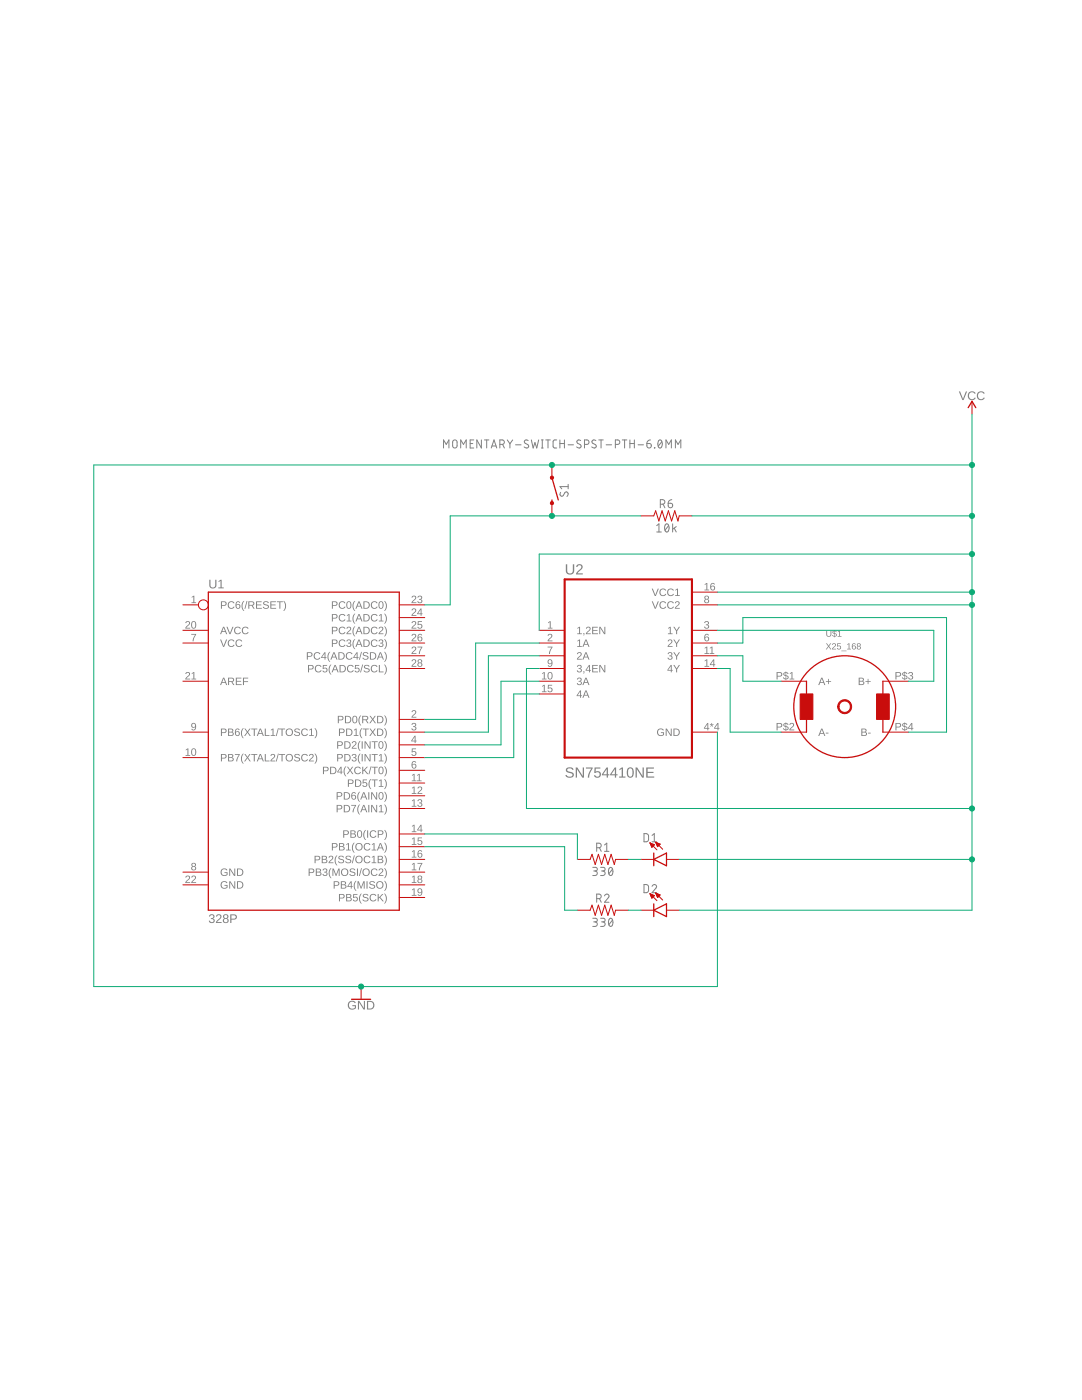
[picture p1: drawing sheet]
<?xml version="1.0" encoding="utf-8"?>
<!DOCTYPE eagle SYSTEM "eagle.dtd">
<!--
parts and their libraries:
SparkFun-IC-Microcontroller: Licensing: Creative Commons ShareAlike 4.0 International - https://creativecommons.org/licenses/by-sa/4.0
-->
<eagle version="9.6.2">
<drawing>
<settings>
<setting alwaysvectorfont="no"/>
<setting verticaltext="up"/>
</settings>
<grid distance="0.1" unitdist="inch" unit="inch" style="lines" multiple="1" display="no" altdistance="0.01" altunitdist="inch" altunit="inch"/>
<schematic xreflabel="%F%N/%S.%C%R" xrefpart="/%S.%C%R">
<libraries>
<library name="SparkFun-IC-Microcontroller">
<symbols>
<symbol name="ATMEGAXX8-28PIN">
<wire x1="-17.78" y1="27.94" x2="20.32" y2="27.94" width="0.254" layer="94"/>
<wire x1="20.32" y1="27.94" x2="20.32" y2="-35.56" width="0.254" layer="94"/>
<wire x1="20.32" y1="-35.56" x2="-17.78" y2="-35.56" width="0.254" layer="94"/>
<wire x1="-17.78" y1="-35.56" x2="-17.78" y2="27.94" width="0.254" layer="94"/>
<text x="-17.78" y="28.702" size="1.778" layer="95">&gt;NAME</text>
<text x="-17.78" y="-38.1" size="1.778" layer="96">&gt;VALUE</text>
<pin name="PB5(SCK)" x="25.4" y="-33.02" length="middle" rot="R180"/>
<pin name="PB7(XTAL2/TOSC2)" x="-22.86" y="-5.08" length="middle"/>
<pin name="PB6(XTAL1/TOSC1)" x="-22.86" y="0" length="middle"/>
<pin name="GND@1" x="-22.86" y="-27.94" length="middle"/>
<pin name="GND@2" x="-22.86" y="-30.48" length="middle"/>
<pin name="VCC" x="-22.86" y="17.78" length="middle"/>
<pin name="AREF" x="-22.86" y="10.16" length="middle"/>
<pin name="AVCC" x="-22.86" y="20.32" length="middle"/>
<pin name="PB4(MISO)" x="25.4" y="-30.48" length="middle" rot="R180"/>
<pin name="PB3(MOSI/OC2)" x="25.4" y="-27.94" length="middle" rot="R180"/>
<pin name="PB2(SS/OC1B)" x="25.4" y="-25.4" length="middle" rot="R180"/>
<pin name="PB1(OC1A)" x="25.4" y="-22.86" length="middle" rot="R180"/>
<pin name="PB0(ICP)" x="25.4" y="-20.32" length="middle" rot="R180"/>
<pin name="PD7(AIN1)" x="25.4" y="-15.24" length="middle" rot="R180"/>
<pin name="PD6(AIN0)" x="25.4" y="-12.7" length="middle" rot="R180"/>
<pin name="PD5(T1)" x="25.4" y="-10.16" length="middle" rot="R180"/>
<pin name="PD4(XCK/T0)" x="25.4" y="-7.62" length="middle" rot="R180"/>
<pin name="PD3(INT1)" x="25.4" y="-5.08" length="middle" rot="R180"/>
<pin name="PD2(INT0)" x="25.4" y="-2.54" length="middle" rot="R180"/>
<pin name="PD1(TXD)" x="25.4" y="0" length="middle" rot="R180"/>
<pin name="PD0(RXD)" x="25.4" y="2.54" length="middle" rot="R180"/>
<pin name="PC5(ADC5/SCL)" x="25.4" y="12.7" length="middle" rot="R180"/>
<pin name="PC4(ADC4/SDA)" x="25.4" y="15.24" length="middle" rot="R180"/>
<pin name="PC3(ADC3)" x="25.4" y="17.78" length="middle" rot="R180"/>
<pin name="PC2(ADC2)" x="25.4" y="20.32" length="middle" rot="R180"/>
<pin name="PC1(ADC1)" x="25.4" y="22.86" length="middle" rot="R180"/>
<pin name="PC0(ADC0)" x="25.4" y="25.4" length="middle" rot="R180"/>
<pin name="PC6(/RESET)" x="-22.86" y="25.4" length="middle" function="dot"/>
</symbol>
</symbols>
<devicesets>
<deviceset name="ATMEGA328P_PDIP" prefix="U">
<gates>
<gate name="G$1" symbol="ATMEGAXX8-28PIN" x="0" y="0"/>
</gates>
<devices>
<device name="" package="DIP28">
<connects>
<connect gate="G$1" pin="AREF" pad="21"/>
<connect gate="G$1" pin="AVCC" pad="20"/>
<connect gate="G$1" pin="GND@1" pad="8"/>
<connect gate="G$1" pin="GND@2" pad="22"/>
<connect gate="G$1" pin="PB0(ICP)" pad="14"/>
<connect gate="G$1" pin="PB1(OC1A)" pad="15"/>
<connect gate="G$1" pin="PB2(SS/OC1B)" pad="16"/>
<connect gate="G$1" pin="PB3(MOSI/OC2)" pad="17"/>
<connect gate="G$1" pin="PB4(MISO)" pad="18"/>
<connect gate="G$1" pin="PB5(SCK)" pad="19"/>
<connect gate="G$1" pin="PB6(XTAL1/TOSC1)" pad="9"/>
<connect gate="G$1" pin="PB7(XTAL2/TOSC2)" pad="10"/>
<connect gate="G$1" pin="PC0(ADC0)" pad="23"/>
<connect gate="G$1" pin="PC1(ADC1)" pad="24"/>
<connect gate="G$1" pin="PC2(ADC2)" pad="25"/>
<connect gate="G$1" pin="PC3(ADC3)" pad="26"/>
<connect gate="G$1" pin="PC4(ADC4/SDA)" pad="27"/>
<connect gate="G$1" pin="PC5(ADC5/SCL)" pad="28"/>
<connect gate="G$1" pin="PC6(/RESET)" pad="1"/>
<connect gate="G$1" pin="PD0(RXD)" pad="2"/>
<connect gate="G$1" pin="PD1(TXD)" pad="3"/>
<connect gate="G$1" pin="PD2(INT0)" pad="4"/>
<connect gate="G$1" pin="PD3(INT1)" pad="5"/>
<connect gate="G$1" pin="PD4(XCK/T0)" pad="6"/>
<connect gate="G$1" pin="PD5(T1)" pad="11"/>
<connect gate="G$1" pin="PD6(AIN0)" pad="12"/>
<connect gate="G$1" pin="PD7(AIN1)" pad="13"/>
<connect gate="G$1" pin="VCC" pad="7"/>
</connects>
<package3dinstances>
<package3dinstance package3d_urn="urn:adsk.eagle:package:38942/1"/>
</package3dinstances>
<technologies>
<technology name="">
<attribute name="PROD_ID" value="IC-09136" constant="no"/>
<attribute name="VALUE" value="328P" constant="no"/>
</technology>
</technologies>
</device>
</devices>
</deviceset>
</devicesets>
</library>
<library name="SparkFun-LED">
<symbols>
<symbol name="LED">
<wire x1="1.27" y1="0" x2="0" y2="-2.54" width="0.254" layer="94"/>
<wire x1="0" y1="-2.54" x2="-1.27" y2="0" width="0.254" layer="94"/>
<wire x1="1.27" y1="-2.54" x2="0" y2="-2.54" width="0.254" layer="94"/>
<wire x1="0" y1="-2.54" x2="-1.27" y2="-2.54" width="0.254" layer="94"/>
<wire x1="1.27" y1="0" x2="-1.27" y2="0" width="0.254" layer="94"/>
<wire x1="-2.032" y1="-0.762" x2="-3.429" y2="-2.159" width="0.1524" layer="94"/>
<wire x1="-1.905" y1="-1.905" x2="-3.302" y2="-3.302" width="0.1524" layer="94"/>
<text x="-3.429" y="-4.572" size="1.778" layer="95" font="vector" rot="R90">&gt;NAME</text>
<text x="1.905" y="-4.572" size="1.778" layer="96" font="vector" rot="R90" align="top-left">&gt;VALUE</text>
<pin name="C" x="0" y="-5.08" visible="off" length="short" direction="pas" rot="R90"/>
<pin name="A" x="0" y="2.54" visible="off" length="short" direction="pas" rot="R270"/>
<polygon width="0.1524" layer="94">
<vertex x="-3.429" y="-2.159"/>
<vertex x="-3.048" y="-1.27"/>
<vertex x="-2.54" y="-1.778"/>
</polygon>
<polygon width="0.1524" layer="94">
<vertex x="-3.302" y="-3.302"/>
<vertex x="-2.921" y="-2.413"/>
<vertex x="-2.413" y="-2.921"/>
</polygon>
</symbol>
</symbols>
<devicesets>
<deviceset name="LED" prefix="D" uservalue="yes">
<gates>
<gate name="G$1" symbol="LED" x="0" y="0"/>
</gates>
<devices>
<device name="5MM" package="LED_5MM">
<connects>
<connect gate="G$1" pin="A" pad="A"/>
<connect gate="G$1" pin="C" pad="K"/>
</connects>
<package3dinstances>
<package3dinstance package3d_urn="urn:adsk.eagle:package:39353/1"/>
</package3dinstances>
<technologies>
<technology name=""/>
</technologies>
</device>
<device name="3MM" package="LED_3MM">
<connects>
<connect gate="G$1" pin="A" pad="A"/>
<connect gate="G$1" pin="C" pad="K"/>
</connects>
<package3dinstances>
<package3dinstance package3d_urn="urn:adsk.eagle:package:39361/1"/>
</package3dinstances>
<technologies>
<technology name="">
<attribute name="PROD_ID" value="DIO-08794" constant="no"/>
</technology>
</technologies>
</device>
<device name="1206" package="LED-1206">
<connects>
<connect gate="G$1" pin="A" pad="A"/>
<connect gate="G$1" pin="C" pad="C"/>
</connects>
<package3dinstances>
<package3dinstance package3d_urn="urn:adsk.eagle:package:39352/1"/>
</package3dinstances>
<technologies>
<technology name=""/>
</technologies>
</device>
<device name="0603" package="LED-0603">
<connects>
<connect gate="G$1" pin="A" pad="A"/>
<connect gate="G$1" pin="C" pad="C"/>
</connects>
<package3dinstances>
<package3dinstance package3d_urn="urn:adsk.eagle:package:39354/1"/>
</package3dinstances>
<technologies>
<technology name=""/>
</technologies>
</device>
<device name="10MM" package="LED_10MM">
<connects>
<connect gate="G$1" pin="A" pad="A"/>
<connect gate="G$1" pin="C" pad="C"/>
</connects>
<package3dinstances>
<package3dinstance package3d_urn="urn:adsk.eagle:package:39351/1"/>
</package3dinstances>
<technologies>
<technology name=""/>
</technologies>
</device>
<device name="-FKIT-1206" package="FKIT-LED-1206">
<connects>
<connect gate="G$1" pin="A" pad="A"/>
<connect gate="G$1" pin="C" pad="C"/>
</connects>
<package3dinstances>
<package3dinstance package3d_urn="urn:adsk.eagle:package:39355/1"/>
</package3dinstances>
<technologies>
<technology name=""/>
</technologies>
</device>
<device name="-3MM-NO_SILK" package="LED_3MM-NS">
<connects>
<connect gate="G$1" pin="A" pad="A"/>
<connect gate="G$1" pin="C" pad="K"/>
</connects>
<package3dinstances>
<package3dinstance package3d_urn="urn:adsk.eagle:package:39356/1"/>
</package3dinstances>
<technologies>
<technology name=""/>
</technologies>
</device>
<device name="5MM-KIT" package="LED_5MM-KIT">
<connects>
<connect gate="G$1" pin="A" pad="A"/>
<connect gate="G$1" pin="C" pad="K"/>
</connects>
<package3dinstances>
<package3dinstance package3d_urn="urn:adsk.eagle:package:39357/1"/>
</package3dinstances>
<technologies>
<technology name=""/>
</technologies>
</device>
<device name="1206-BOTTOM" package="LED-1206-BOTTOM">
<connects>
<connect gate="G$1" pin="A" pad="A"/>
<connect gate="G$1" pin="C" pad="C"/>
</connects>
<package3dinstances>
<package3dinstance package3d_urn="urn:adsk.eagle:package:39358/1"/>
</package3dinstances>
<technologies>
<technology name=""/>
</technologies>
</device>
</devices>
</deviceset>
</devicesets>
</library>
<library name="SparkFun-Resistors">
<symbols>
<symbol name="RESISTOR">
<wire x1="-2.54" y1="0" x2="-2.159" y2="1.016" width="0.1524" layer="94"/>
<wire x1="-2.159" y1="1.016" x2="-1.524" y2="-1.016" width="0.1524" layer="94"/>
<wire x1="-1.524" y1="-1.016" x2="-0.889" y2="1.016" width="0.1524" layer="94"/>
<wire x1="-0.889" y1="1.016" x2="-0.254" y2="-1.016" width="0.1524" layer="94"/>
<wire x1="-0.254" y1="-1.016" x2="0.381" y2="1.016" width="0.1524" layer="94"/>
<wire x1="0.381" y1="1.016" x2="1.016" y2="-1.016" width="0.1524" layer="94"/>
<wire x1="1.016" y1="-1.016" x2="1.651" y2="1.016" width="0.1524" layer="94"/>
<wire x1="1.651" y1="1.016" x2="2.286" y2="-1.016" width="0.1524" layer="94"/>
<wire x1="2.286" y1="-1.016" x2="2.54" y2="0" width="0.1524" layer="94"/>
<text x="0" y="1.524" size="1.778" layer="95" font="vector" align="bottom-center">&gt;NAME</text>
<text x="0" y="-1.524" size="1.778" layer="96" font="vector" align="top-center">&gt;VALUE</text>
<pin name="2" x="5.08" y="0" visible="off" length="short" direction="pas" swaplevel="1" rot="R180"/>
<pin name="1" x="-5.08" y="0" visible="off" length="short" direction="pas" swaplevel="1"/>
</symbol>
</symbols>
<devicesets>
<deviceset name="330OHM" prefix="R">
<gates>
<gate name="G$1" symbol="RESISTOR" x="0" y="0"/>
</gates>
<devices>
<device name="-0603-1/10W-1%" package="0603">
<connects>
<connect gate="G$1" pin="1" pad="1"/>
<connect gate="G$1" pin="2" pad="2"/>
</connects>
<package3dinstances>
<package3dinstance package3d_urn="urn:adsk.eagle:package:39650/1"/>
</package3dinstances>
<technologies>
<technology name="">
<attribute name="PROD_ID" value="RES-00818"/>
<attribute name="VALUE" value="330"/>
</technology>
</technologies>
</device>
<device name="-HORIZ-1/10W-5%" package="AXIAL-0.3">
<connects>
<connect gate="G$1" pin="1" pad="P$1"/>
<connect gate="G$1" pin="2" pad="P$2"/>
</connects>
<package3dinstances>
<package3dinstance package3d_urn="urn:adsk.eagle:package:39658/1"/>
</package3dinstances>
<technologies>
<technology name="">
<attribute name="PROD_ID" value="RES-8371" constant="no"/>
<attribute name="VALUE" value="330" constant="no"/>
</technology>
</technologies>
</device>
</devices>
</deviceset>
<deviceset name="10KOHM" prefix="R">
<gates>
<gate name="G$1" symbol="RESISTOR" x="0" y="0"/>
</gates>
<devices>
<device name="-HORIZ-1/4W-1%" package="AXIAL-0.3">
<connects>
<connect gate="G$1" pin="1" pad="P$1"/>
<connect gate="G$1" pin="2" pad="P$2"/>
</connects>
<package3dinstances>
<package3dinstance package3d_urn="urn:adsk.eagle:package:39658/1"/>
</package3dinstances>
<technologies>
<technology name="">
<attribute name="PROD_ID" value="RES-12183" constant="no"/>
<attribute name="VALUE" value="10k" constant="no"/>
</technology>
</technologies>
</device>
<device name="-VERT-1/4W-1%" package="AXIAL-0.1">
<connects>
<connect gate="G$1" pin="1" pad="P$1"/>
<connect gate="G$1" pin="2" pad="P$2"/>
</connects>
<package3dinstances>
<package3dinstance package3d_urn="urn:adsk.eagle:package:39656/1"/>
</package3dinstances>
<technologies>
<technology name="">
<attribute name="PROD_ID" value="RES-12183"/>
<attribute name="VALUE" value="10k"/>
</technology>
</technologies>
</device>
<device name="-VERT_KIT-1/4W-1%" package="AXIAL-0.1-KIT">
<connects>
<connect gate="G$1" pin="1" pad="P$1"/>
<connect gate="G$1" pin="2" pad="P$2"/>
</connects>
<package3dinstances>
<package3dinstance package3d_urn="urn:adsk.eagle:package:39653/1"/>
</package3dinstances>
<technologies>
<technology name="">
<attribute name="PROD_ID" value="RES-12183" constant="no"/>
<attribute name="VALUE" value="10k" constant="no"/>
</technology>
</technologies>
</device>
<device name="-VERT-1/4W-5%" package="AXIAL-0.1">
<connects>
<connect gate="G$1" pin="1" pad="P$1"/>
<connect gate="G$1" pin="2" pad="P$2"/>
</connects>
<package3dinstances>
<package3dinstance package3d_urn="urn:adsk.eagle:package:39656/1"/>
</package3dinstances>
<technologies>
<technology name="">
<attribute name="PROD_ID" value="RES-09435"/>
<attribute name="VALUE" value="10k"/>
</technology>
</technologies>
</device>
<device name="-VERT_KIT-1/4W-5%" package="AXIAL-0.1-KIT">
<connects>
<connect gate="G$1" pin="1" pad="P$1"/>
<connect gate="G$1" pin="2" pad="P$2"/>
</connects>
<package3dinstances>
<package3dinstance package3d_urn="urn:adsk.eagle:package:39653/1"/>
</package3dinstances>
<technologies>
<technology name="">
<attribute name="PROD_ID" value="RES-09435"/>
<attribute name="VALUE" value="10k"/>
</technology>
</technologies>
</device>
<device name="-HORIZ-1/4W-5%" package="AXIAL-0.3">
<connects>
<connect gate="G$1" pin="1" pad="P$1"/>
<connect gate="G$1" pin="2" pad="P$2"/>
</connects>
<package3dinstances>
<package3dinstance package3d_urn="urn:adsk.eagle:package:39658/1"/>
</package3dinstances>
<technologies>
<technology name="">
<attribute name="PROD_ID" value="RES-09435"/>
<attribute name="VALUE" value="10k"/>
</technology>
</technologies>
</device>
<device name="-HORIZ_KIT-1/4W-5%" package="AXIAL-0.3-KIT">
<connects>
<connect gate="G$1" pin="1" pad="P$1"/>
<connect gate="G$1" pin="2" pad="P$2"/>
</connects>
<package3dinstances>
<package3dinstance package3d_urn="urn:adsk.eagle:package:39661/1"/>
</package3dinstances>
<technologies>
<technology name="">
<attribute name="PROD_ID" value="RES-09435"/>
<attribute name="VALUE" value="10k"/>
</technology>
</technologies>
</device>
<device name="-HORIZ_KIT-1/4W-1%" package="AXIAL-0.3-KIT">
<connects>
<connect gate="G$1" pin="1" pad="P$1"/>
<connect gate="G$1" pin="2" pad="P$2"/>
</connects>
<package3dinstances>
<package3dinstance package3d_urn="urn:adsk.eagle:package:39661/1"/>
</package3dinstances>
<technologies>
<technology name="">
<attribute name="PROD_ID" value="RES-12183"/>
<attribute name="VALUE" value="10k"/>
</technology>
</technologies>
</device>
<device name="-VERT-1/6W-5%" package="AXIAL-0.1">
<connects>
<connect gate="G$1" pin="1" pad="P$1"/>
<connect gate="G$1" pin="2" pad="P$2"/>
</connects>
<package3dinstances>
<package3dinstance package3d_urn="urn:adsk.eagle:package:39656/1"/>
</package3dinstances>
<technologies>
<technology name="">
<attribute name="PROD_ID" value="RES-08375"/>
<attribute name="VALUE" value="10k"/>
</technology>
</technologies>
</device>
<device name="-VERT_KIT-1/6W-5%" package="AXIAL-0.1-KIT">
<connects>
<connect gate="G$1" pin="1" pad="P$1"/>
<connect gate="G$1" pin="2" pad="P$2"/>
</connects>
<package3dinstances>
<package3dinstance package3d_urn="urn:adsk.eagle:package:39653/1"/>
</package3dinstances>
<technologies>
<technology name="">
<attribute name="PROD_ID" value="RES-08375"/>
<attribute name="VALUE" value="10k"/>
</technology>
</technologies>
</device>
<device name="-HORIZ-1/6W-5%" package="AXIAL-0.3">
<connects>
<connect gate="G$1" pin="1" pad="P$1"/>
<connect gate="G$1" pin="2" pad="P$2"/>
</connects>
<package3dinstances>
<package3dinstance package3d_urn="urn:adsk.eagle:package:39658/1"/>
</package3dinstances>
<technologies>
<technology name="">
<attribute name="PROD_ID" value="RES-08375"/>
<attribute name="VALUE" value="10k"/>
</technology>
</technologies>
</device>
<device name="-HORIZ_KIT-1/6W-5%" package="AXIAL-0.3-KIT">
<connects>
<connect gate="G$1" pin="1" pad="P$1"/>
<connect gate="G$1" pin="2" pad="P$2"/>
</connects>
<package3dinstances>
<package3dinstance package3d_urn="urn:adsk.eagle:package:39661/1"/>
</package3dinstances>
<technologies>
<technology name="">
<attribute name="PROD_ID" value="RES-08375"/>
<attribute name="VALUE" value="10k"/>
</technology>
</technologies>
</device>
<device name="-0603-1/10W-1%" package="0603">
<connects>
<connect gate="G$1" pin="1" pad="1"/>
<connect gate="G$1" pin="2" pad="2"/>
</connects>
<package3dinstances>
<package3dinstance package3d_urn="urn:adsk.eagle:package:39650/1"/>
</package3dinstances>
<technologies>
<technology name="">
<attribute name="PROD_ID" value="RES-00824"/>
<attribute name="VALUE" value="10k"/>
</technology>
</technologies>
</device>
</devices>
</deviceset>
</devicesets>
</library>
<library name="SparkFun-Switches">
<symbols>
<symbol name="SWITCH-MOMENTARY-2">
<wire x1="1.905" y1="0" x2="2.54" y2="0" width="0.254" layer="94"/>
<wire x1="-2.54" y1="0" x2="1.905" y2="1.27" width="0.254" layer="94"/>
<circle x="-2.54" y="0" radius="0.127" width="0.4064" layer="94"/>
<circle x="2.54" y="0" radius="0.127" width="0.4064" layer="94"/>
<text x="0" y="1.524" size="1.778" layer="95" font="vector" align="bottom-center">&gt;NAME</text>
<text x="0" y="-0.508" size="1.778" layer="96" font="vector" align="top-center">&gt;VALUE</text>
<pin name="1" x="-5.08" y="0" visible="off" length="short" direction="pas" swaplevel="2"/>
<pin name="2" x="5.08" y="0" visible="off" length="short" direction="pas" swaplevel="1" rot="R180"/>
</symbol>
</symbols>
<devicesets>
<deviceset name="MOMENTARY-SWITCH-SPST" prefix="S">
<gates>
<gate name="G$1" symbol="SWITCH-MOMENTARY-2" x="0" y="0"/>
</gates>
<devices>
<device name="-PTH-6.0MM" package="TACTILE_SWITCH_PTH_6.0MM">
<connects>
<connect gate="G$1" pin="1" pad="1"/>
<connect gate="G$1" pin="2" pad="3"/>
</connects>
<package3dinstances>
<package3dinstance package3d_urn="urn:adsk.eagle:package:40163/1"/>
</package3dinstances>
<technologies>
<technology name="">
<attribute name="PROD_ID" value=" SWCH-08441"/>
<attribute name="SF_SKU" value="COM-00097"/>
</technology>
</technologies>
</device>
<device name="-SMD-4.5MM" package="TACTILE_SWITCH_SMD_4.5MM">
<connects>
<connect gate="G$1" pin="1" pad="2 3"/>
<connect gate="G$1" pin="2" pad="1 4"/>
</connects>
<package3dinstances>
<package3dinstance package3d_urn="urn:adsk.eagle:package:40162/1"/>
</package3dinstances>
<technologies>
<technology name="">
<attribute name="PROD_ID" value="SWCH-09213"/>
</technology>
</technologies>
</device>
<device name="-PTH-12MM" package="TACTILE_SWITCH_PTH_12MM">
<connects>
<connect gate="G$1" pin="1" pad="1"/>
<connect gate="G$1" pin="2" pad="3"/>
</connects>
<package3dinstances>
<package3dinstance package3d_urn="urn:adsk.eagle:package:40164/1"/>
</package3dinstances>
<technologies>
<technology name="">
<attribute name="PROD_ID" value="SWCH-09185"/>
<attribute name="SF_SKU" value="COM-09190"/>
</technology>
</technologies>
</device>
<device name="-SMD-6.0X3.5MM" package="TACTILE_SWITCH_SMD_6.0X3.5MM">
<connects>
<connect gate="G$1" pin="1" pad="1"/>
<connect gate="G$1" pin="2" pad="2"/>
</connects>
<package3dinstances>
<package3dinstance package3d_urn="urn:adsk.eagle:package:40165/1"/>
</package3dinstances>
<technologies>
<technology name="">
<attribute name="PROD_ID" value="SWCH-00815"/>
<attribute name="SF_SKU" value="COM-08229"/>
</technology>
</technologies>
</device>
<device name="-SMD-6.2MM-TALL" package="TACTILE_SWITCH_SMD_6.2MM_TALL">
<connects>
<connect gate="G$1" pin="1" pad="A2"/>
<connect gate="G$1" pin="2" pad="B2"/>
</connects>
<package3dinstances>
<package3dinstance package3d_urn="urn:adsk.eagle:package:40172/1"/>
</package3dinstances>
<technologies>
<technology name="">
<attribute name="PROD_ID" value="SWCH-11966"/>
<attribute name="SF_SKU" value="COM-12992"/>
</technology>
</technologies>
</device>
<device name="-PTH-RIGHT-ANGLE-KIT" package="TACTILE_SWITCH_PTH_RIGHT_ANGLE_KIT">
<connects>
<connect gate="G$1" pin="1" pad="1"/>
<connect gate="G$1" pin="2" pad="2"/>
</connects>
<package3dinstances>
<package3dinstance package3d_urn="urn:adsk.eagle:package:40168/1"/>
</package3dinstances>
<technologies>
<technology name="">
<attribute name="PROD_ID" value="CONN-10672"/>
<attribute name="SF_SKU" value="COM-10791"/>
</technology>
</technologies>
</device>
<device name="-SMD-12MM" package="TACTILE_SWITCH_SMD_12MM">
<connects>
<connect gate="G$1" pin="1" pad="1"/>
<connect gate="G$1" pin="2" pad="3"/>
</connects>
<package3dinstances>
<package3dinstance package3d_urn="urn:adsk.eagle:package:40166/1"/>
</package3dinstances>
<technologies>
<technology name="">
<attribute name="PROD_ID" value="SWCH-11967"/>
<attribute name="SF_SKU" value="COM-12993"/>
</technology>
</technologies>
</device>
<device name="-PTH-6.0MM-KIT" package="TACTILE_SWITCH_PTH_6.0MM_KIT">
<connects>
<connect gate="G$1" pin="1" pad="1"/>
<connect gate="G$1" pin="2" pad="3"/>
</connects>
<package3dinstances>
<package3dinstance package3d_urn="urn:adsk.eagle:package:40170/1"/>
</package3dinstances>
<technologies>
<technology name="">
<attribute name="PROD_ID" value="SWCH-08441"/>
<attribute name="SF_SKU" value="COM-00097 "/>
</technology>
</technologies>
</device>
<device name="-SMD-5.2MM" package="TACTILE_SWITCH_SMD_5.2MM">
<connects>
<connect gate="G$1" pin="1" pad="1"/>
<connect gate="G$1" pin="2" pad="3"/>
</connects>
<package3dinstances>
<package3dinstance package3d_urn="urn:adsk.eagle:package:40167/1"/>
</package3dinstances>
<technologies>
<technology name="">
<attribute name="PROD_ID" value="SWCH-08247"/>
<attribute name="SF_SKU" value="COM-08720"/>
</technology>
</technologies>
</device>
<device name="-SMD-5.2-REDUNDANT" package="TACTILE_SWITCH_SMD_5.2MM">
<connects>
<connect gate="G$1" pin="1" pad="1 2"/>
<connect gate="G$1" pin="2" pad="3 4"/>
</connects>
<package3dinstances>
<package3dinstance package3d_urn="urn:adsk.eagle:package:40167/1"/>
</package3dinstances>
<technologies>
<technology name="">
<attribute name="PROD_ID" value="SWCH-08247"/>
<attribute name="SF_SKU" value="COM-08720"/>
</technology>
</technologies>
</device>
<device name="-SMD-RIGHT-ANGLE" package="TACTILE_SWITCH_SMD_RIGHT_ANGLE">
<connects>
<connect gate="G$1" pin="1" pad="1"/>
<connect gate="G$1" pin="2" pad="2"/>
</connects>
<package3dinstances>
<package3dinstance package3d_urn="urn:adsk.eagle:package:40169/1"/>
</package3dinstances>
<technologies>
<technology name="">
<attribute name="PROD_ID" value="COMP-12265" constant="no"/>
</technology>
</technologies>
</device>
<device name="-SMD-4.6X2.8MM" package="TACTILE_SWITCH_SMD_4.6X2.8MM">
<connects>
<connect gate="G$1" pin="1" pad="1 2"/>
<connect gate="G$1" pin="2" pad="3 4"/>
</connects>
<package3dinstances>
<package3dinstance package3d_urn="urn:adsk.eagle:package:40176/1"/>
</package3dinstances>
<technologies>
<technology name="">
<attribute name="PROD_ID" value="SWCH-13065"/>
</technology>
</technologies>
</device>
</devices>
</deviceset>
</devicesets>
</library>
<library name="SN754410NE">
<symbols>
<symbol name="SN754410NE">
<wire x1="-12.7" y1="17.78" x2="12.7" y2="17.78" width="0.41" layer="94"/>
<wire x1="12.7" y1="17.78" x2="12.7" y2="-17.78" width="0.41" layer="94"/>
<wire x1="12.7" y1="-17.78" x2="-12.7" y2="-17.78" width="0.41" layer="94"/>
<wire x1="-12.7" y1="-17.78" x2="-12.7" y2="17.78" width="0.41" layer="94"/>
<text x="-12.7" y="18.78" size="2.0828" layer="95" ratio="10" rot="SR0">&gt;NAME</text>
<text x="-12.7" y="-21.78" size="2.0828" layer="96" ratio="10" rot="SR0">&gt;VALUE</text>
<pin name="1,2EN" x="-17.78" y="7.62" length="middle" direction="in"/>
<pin name="1A" x="-17.78" y="5.08" length="middle" direction="in"/>
<pin name="2A" x="-17.78" y="2.54" length="middle" direction="in"/>
<pin name="3,4EN" x="-17.78" y="0" length="middle" direction="in"/>
<pin name="3A" x="-17.78" y="-2.54" length="middle" direction="in"/>
<pin name="4A" x="-17.78" y="-5.08" length="middle" direction="in"/>
<pin name="VCC1" x="17.78" y="15.24" length="middle" direction="pwr" rot="R180"/>
<pin name="VCC2" x="17.78" y="12.7" length="middle" direction="pwr" rot="R180"/>
<pin name="1Y" x="17.78" y="7.62" length="middle" direction="out" rot="R180"/>
<pin name="2Y" x="17.78" y="5.08" length="middle" direction="out" rot="R180"/>
<pin name="3Y" x="17.78" y="2.54" length="middle" direction="out" rot="R180"/>
<pin name="4Y" x="17.78" y="0" length="middle" direction="out" rot="R180"/>
<pin name="GND" x="17.78" y="-12.7" length="middle" direction="pwr" rot="R180"/>
</symbol>
</symbols>
<devicesets>
<deviceset name="SN754410NE" prefix="U">
<gates>
<gate name="A" symbol="SN754410NE" x="0" y="0"/>
</gates>
<devices>
<device name="" package="DIP762W45P254L1980H508Q16">
<connects>
<connect gate="A" pin="1,2EN" pad="1"/>
<connect gate="A" pin="1A" pad="2"/>
<connect gate="A" pin="1Y" pad="3"/>
<connect gate="A" pin="2A" pad="7"/>
<connect gate="A" pin="2Y" pad="6"/>
<connect gate="A" pin="3,4EN" pad="9"/>
<connect gate="A" pin="3A" pad="10"/>
<connect gate="A" pin="3Y" pad="11"/>
<connect gate="A" pin="4A" pad="15"/>
<connect gate="A" pin="4Y" pad="14"/>
<connect gate="A" pin="GND" pad="4 5 12 13"/>
<connect gate="A" pin="VCC1" pad="16"/>
<connect gate="A" pin="VCC2" pad="8"/>
</connects>
<technologies>
<technology name="">
<attribute name="AVAILABILITY" value="In Stock"/>
<attribute name="DESCRIPTION" value=" Quadruple Half-H Drivers 16-PDIP -40 to 85 "/>
<attribute name="MF" value="Texas Instruments"/>
<attribute name="MP" value="SN754410NE"/>
<attribute name="PACKAGE" value="PDIP-16 Texas Instruments"/>
<attribute name="PRICE" value="None"/>
<attribute name="PURCHASE-URL" value="https://pricing.snapeda.com/search/part/SN754410NE/?ref=eda"/>
</technology>
</technologies>
</device>
</devices>
</deviceset>
</devicesets>
</library>
<library name="SparkFun-PowerSymbols">
<symbols>
<symbol name="VCC">
<wire x1="0.762" y1="1.27" x2="0" y2="2.54" width="0.254" layer="94"/>
<wire x1="0" y1="2.54" x2="-0.762" y2="1.27" width="0.254" layer="94"/>
<pin name="VCC" x="0" y="0" visible="off" length="short" direction="sup" rot="R90"/>
<text x="0" y="2.794" size="1.778" layer="96" align="bottom-center">&gt;VALUE</text>
</symbol>
<symbol name="DGND">
<wire x1="-1.905" y1="0" x2="1.905" y2="0" width="0.254" layer="94"/>
<pin name="GND" x="0" y="2.54" visible="off" length="short" direction="sup" rot="R270"/>
<text x="0" y="-0.254" size="1.778" layer="96" align="top-center">&gt;VALUE</text>
</symbol>
</symbols>
<devicesets>
<deviceset name="VCC" prefix="SUPPLY">
<gates>
<gate name="G$1" symbol="VCC" x="0" y="0"/>
</gates>
<devices>
<device name="">
<technologies>
<technology name=""/>
</technologies>
</device>
</devices>
</deviceset>
<deviceset name="GND" prefix="GND">
<gates>
<gate name="1" symbol="DGND" x="0" y="0"/>
</gates>
<devices>
<device name="">
<technologies>
<technology name=""/>
</technologies>
</device>
</devices>
</deviceset>
</devicesets>
</library>
<library name="x25_168">
<symbols>
<symbol name="X25_168">
<wire x1="7.62" y1="5.08" x2="7.62" y2="-5.08" width="0.254" layer="94"/>
<wire x1="-7.62" y1="5.08" x2="-7.62" y2="-5.08" width="0.254" layer="94"/>
<circle x="0" y="0" radius="10.16" width="0.254" layer="94"/>
<circle x="0" y="0" radius="1.27" width="0.254" layer="94"/>
<text x="-3.81" y="13.97" size="1.27" layer="95">&gt;NAME</text>
<text x="-3.81" y="11.43" size="1.27" layer="96">&gt;VALUE</text>
<rectangle x1="-8.89" y1="-2.54" x2="-6.35" y2="2.54" layer="94"/>
<rectangle x1="6.35" y1="-2.54" x2="8.89" y2="2.54" layer="94"/>
<pin name="A+" x="-12.7" y="5.08" length="middle" direction="in"/>
<pin name="A-" x="-12.7" y="-5.08" length="middle" direction="in"/>
<pin name="B-" x="12.7" y="-5.08" length="middle" direction="in" rot="R180"/>
<pin name="B+" x="12.7" y="5.08" length="middle" direction="in" rot="R180"/>
</symbol>
</symbols>
<devicesets>
<deviceset name="X25_168">
<gates>
<gate name="G$1" symbol="X25_168" x="0" y="0"/>
</gates>
<devices>
<device name="" package="X25_168">
<connects>
<connect gate="G$1" pin="A+" pad="P$1"/>
<connect gate="G$1" pin="A-" pad="P$2"/>
<connect gate="G$1" pin="B+" pad="P$3"/>
<connect gate="G$1" pin="B-" pad="P$4"/>
</connects>
<technologies>
<technology name=""/>
</technologies>
</device>
</devices>
</deviceset>
</devicesets>
</library>
</libraries>
<attributes>
</attributes>
<variantdefs>
</variantdefs>
<classes>
<class number="0" name="default" width="0" drill="0">
</class>
</classes>
<parts>
<part name="U1" library="SparkFun-IC-Microcontroller" deviceset="ATMEGA328P_PDIP" device="" package3d_urn="urn:adsk.eagle:package:38942/1" value="328P"/>
<part name="D1" library="SparkFun-LED" deviceset="LED" device="-3MM-NO_SILK" package3d_urn="urn:adsk.eagle:package:39356/1"/>
<part name="D2" library="SparkFun-LED" deviceset="LED" device="-3MM-NO_SILK" package3d_urn="urn:adsk.eagle:package:39356/1"/>
<part name="R1" library="SparkFun-Resistors" deviceset="330OHM" device="-HORIZ-1/10W-5%" package3d_urn="urn:adsk.eagle:package:39658/1" value="330"/>
<part name="R2" library="SparkFun-Resistors" deviceset="330OHM" device="-HORIZ-1/10W-5%" package3d_urn="urn:adsk.eagle:package:39658/1" value="330"/>
<part name="S1" library="SparkFun-Switches" deviceset="MOMENTARY-SWITCH-SPST" device="-PTH-6.0MM" package3d_urn="urn:adsk.eagle:package:40163/1"/>
<part name="R6" library="SparkFun-Resistors" deviceset="10KOHM" device="-HORIZ-1/4W-1%" package3d_urn="urn:adsk.eagle:package:39658/1" value="10k"/>
<part name="U2" library="SN754410NE" deviceset="SN754410NE" device=""/>
<part name="SUPPLY1" library="SparkFun-PowerSymbols" deviceset="VCC" device=""/>
<part name="GND1" library="SparkFun-PowerSymbols" deviceset="GND" device=""/>
<part name="U$1" library="x25_168" deviceset="X25_168" device=""/>
</parts>
<sheets>
<sheet>
<plain>
</plain>
<instances>
<instance part="U1" gate="G$1" x="17.78" y="63.5" smashed="yes">
<attribute name="NAME" x="0" y="92.202" size="1.778" layer="95"/>
<attribute name="VALUE" x="0" y="25.4" size="1.778" layer="96"/>
</instance>
<instance part="D1" gate="G$1" x="91.44" y="38.1" smashed="yes" rot="R270">
<attribute name="NAME" x="86.868" y="41.529" size="1.778" layer="95" font="vector"/>
<attribute name="VALUE" x="86.868" y="36.195" size="1.778" layer="96" font="vector" align="top-left"/>
</instance>
<instance part="D2" gate="G$1" x="91.44" y="27.94" smashed="yes" rot="R270">
<attribute name="NAME" x="86.868" y="31.369" size="1.778" layer="95" font="vector"/>
<attribute name="VALUE" x="86.868" y="26.035" size="1.778" layer="96" font="vector" align="top-left"/>
</instance>
<instance part="R1" gate="G$1" x="78.74" y="38.1" smashed="yes">
<attribute name="NAME" x="78.74" y="39.624" size="1.778" layer="95" font="vector" align="bottom-center"/>
<attribute name="VALUE" x="78.74" y="36.576" size="1.778" layer="96" font="vector" align="top-center"/>
</instance>
<instance part="R2" gate="G$1" x="78.74" y="27.94" smashed="yes">
<attribute name="NAME" x="78.74" y="29.464" size="1.778" layer="95" font="vector" align="bottom-center"/>
<attribute name="VALUE" x="78.74" y="26.416" size="1.778" layer="96" font="vector" align="top-center"/>
</instance>
<instance part="S1" gate="G$1" x="68.58" y="111.76" smashed="yes" rot="R270">
<attribute name="NAME" x="70.104" y="111.76" size="1.778" layer="95" font="vector" rot="R270" align="bottom-center"/>
<attribute name="VALUE" x="70.612" y="121.92" size="1.778" layer="96" font="vector" align="top-center"/>
</instance>
<instance part="R6" gate="G$1" x="91.44" y="106.68" smashed="yes">
<attribute name="NAME" x="91.44" y="108.204" size="1.778" layer="95" font="vector" align="bottom-center"/>
<attribute name="VALUE" x="91.44" y="105.156" size="1.778" layer="96" font="vector" align="top-center"/>
</instance>
<instance part="U2" gate="A" x="83.82" y="76.2" smashed="yes">
<attribute name="NAME" x="71.12" y="94.98" size="2.0828" layer="95" ratio="10" rot="SR0"/>
<attribute name="VALUE" x="71.12" y="54.42" size="2.0828" layer="96" ratio="10" rot="SR0"/>
</instance>
<instance part="SUPPLY1" gate="G$1" x="152.4" y="127" smashed="yes">
<attribute name="VALUE" x="152.4" y="129.794" size="1.778" layer="96" align="bottom-center"/>
</instance>
<instance part="GND1" gate="1" x="30.48" y="10.16" smashed="yes">
<attribute name="VALUE" x="30.48" y="9.906" size="1.778" layer="96" align="top-center"/>
</instance>
<instance part="U$1" gate="G$1" x="127" y="68.58" smashed="yes">
<attribute name="NAME" x="123.19" y="82.55" size="1.27" layer="95"/>
<attribute name="VALUE" x="123.19" y="80.01" size="1.27" layer="96"/>
</instance>
</instances>
<busses>
</busses>
<nets>
<net name="N$1" class="0">
<segment>
<pinref part="D1" gate="G$1" pin="C"/>
<pinref part="R1" gate="G$1" pin="2"/>
<wire x1="86.36" y1="38.1" x2="83.82" y2="38.1" width="0.1524" layer="91"/>
</segment>
</net>
<net name="N$2" class="0">
<segment>
<pinref part="D2" gate="G$1" pin="C"/>
<pinref part="R2" gate="G$1" pin="2"/>
<wire x1="86.36" y1="27.94" x2="83.82" y2="27.94" width="0.1524" layer="91"/>
</segment>
</net>
<net name="N$11" class="0">
<segment>
<pinref part="S1" gate="G$1" pin="2"/>
<pinref part="R6" gate="G$1" pin="1"/>
<wire x1="68.58" y1="106.68" x2="86.36" y2="106.68" width="0.1524" layer="91"/>
<wire x1="68.58" y1="106.68" x2="48.26" y2="106.68" width="0.1524" layer="91"/>
<junction x="68.58" y="106.68"/>
<pinref part="U1" gate="G$1" pin="PC0(ADC0)"/>
<wire x1="48.26" y1="106.68" x2="48.26" y2="88.9" width="0.1524" layer="91"/>
<wire x1="48.26" y1="88.9" x2="43.18" y2="88.9" width="0.1524" layer="91"/>
</segment>
</net>
<net name="N$6" class="0">
<segment>
<pinref part="U1" gate="G$1" pin="PB0(ICP)"/>
<wire x1="43.18" y1="43.18" x2="73.66" y2="43.18" width="0.1524" layer="91"/>
<pinref part="R1" gate="G$1" pin="1"/>
<wire x1="73.66" y1="43.18" x2="73.66" y2="38.1" width="0.1524" layer="91"/>
</segment>
</net>
<net name="N$10" class="0">
<segment>
<pinref part="R2" gate="G$1" pin="1"/>
<wire x1="73.66" y1="27.94" x2="71.12" y2="27.94" width="0.1524" layer="91"/>
<wire x1="71.12" y1="27.94" x2="71.12" y2="40.64" width="0.1524" layer="91"/>
<pinref part="U1" gate="G$1" pin="PB1(OC1A)"/>
<wire x1="71.12" y1="40.64" x2="43.18" y2="40.64" width="0.1524" layer="91"/>
</segment>
</net>
<net name="N$14" class="0">
<segment>
<pinref part="U2" gate="A" pin="1A"/>
<wire x1="66.04" y1="81.28" x2="53.34" y2="81.28" width="0.1524" layer="91"/>
<wire x1="53.34" y1="81.28" x2="53.34" y2="66.04" width="0.1524" layer="91"/>
<pinref part="U1" gate="G$1" pin="PD0(RXD)"/>
<wire x1="53.34" y1="66.04" x2="43.18" y2="66.04" width="0.1524" layer="91"/>
</segment>
</net>
<net name="N$16" class="0">
<segment>
<pinref part="U2" gate="A" pin="2A"/>
<wire x1="66.04" y1="78.74" x2="55.88" y2="78.74" width="0.1524" layer="91"/>
<wire x1="55.88" y1="78.74" x2="55.88" y2="63.5" width="0.1524" layer="91"/>
<pinref part="U1" gate="G$1" pin="PD1(TXD)"/>
<wire x1="55.88" y1="63.5" x2="43.18" y2="63.5" width="0.1524" layer="91"/>
</segment>
</net>
<net name="N$4" class="0">
<segment>
<pinref part="U2" gate="A" pin="3A"/>
<wire x1="66.04" y1="73.66" x2="58.42" y2="73.66" width="0.1524" layer="91"/>
<wire x1="58.42" y1="73.66" x2="58.42" y2="60.96" width="0.1524" layer="91"/>
<pinref part="U1" gate="G$1" pin="PD2(INT0)"/>
<wire x1="58.42" y1="60.96" x2="43.18" y2="60.96" width="0.1524" layer="91"/>
</segment>
</net>
<net name="N$5" class="0">
<segment>
<pinref part="U2" gate="A" pin="4A"/>
<wire x1="66.04" y1="71.12" x2="60.96" y2="71.12" width="0.1524" layer="91"/>
<pinref part="U1" gate="G$1" pin="PD3(INT1)"/>
<wire x1="60.96" y1="71.12" x2="60.96" y2="58.42" width="0.1524" layer="91"/>
<wire x1="60.96" y1="58.42" x2="43.18" y2="58.42" width="0.1524" layer="91"/>
</segment>
</net>
<net name="VCC" class="0">
<segment>
<pinref part="GND1" gate="1" pin="GND"/>
<wire x1="-22.86" y1="12.7" x2="30.48" y2="12.7" width="0.1524" layer="91"/>
<pinref part="S1" gate="G$1" pin="1"/>
<wire x1="68.58" y1="116.84" x2="-22.86" y2="116.84" width="0.1524" layer="91"/>
<wire x1="-22.86" y1="116.84" x2="-22.86" y2="12.7" width="0.1524" layer="91"/>
<pinref part="U2" gate="A" pin="GND"/>
<wire x1="101.6" y1="63.5" x2="101.6" y2="12.7" width="0.1524" layer="91"/>
<wire x1="101.6" y1="12.7" x2="30.48" y2="12.7" width="0.1524" layer="91"/>
<junction x="30.48" y="12.7"/>
<wire x1="68.58" y1="116.84" x2="152.4" y2="116.84" width="0.1524" layer="91"/>
<junction x="68.58" y="116.84"/>
<pinref part="SUPPLY1" gate="G$1" pin="VCC"/>
<wire x1="152.4" y1="116.84" x2="152.4" y2="127" width="0.1524" layer="91"/>
<pinref part="D2" gate="G$1" pin="A"/>
<wire x1="93.98" y1="27.94" x2="152.4" y2="27.94" width="0.1524" layer="91"/>
<wire x1="152.4" y1="116.84" x2="152.4" y2="106.68" width="0.1524" layer="91"/>
<junction x="152.4" y="116.84"/>
<pinref part="D1" gate="G$1" pin="A"/>
<wire x1="152.4" y1="106.68" x2="152.4" y2="99.06" width="0.1524" layer="91"/>
<wire x1="152.4" y1="99.06" x2="152.4" y2="91.44" width="0.1524" layer="91"/>
<wire x1="152.4" y1="91.44" x2="152.4" y2="88.9" width="0.1524" layer="91"/>
<wire x1="152.4" y1="88.9" x2="152.4" y2="48.26" width="0.1524" layer="91"/>
<wire x1="152.4" y1="48.26" x2="152.4" y2="38.1" width="0.1524" layer="91"/>
<wire x1="152.4" y1="38.1" x2="152.4" y2="27.94" width="0.1524" layer="91"/>
<wire x1="93.98" y1="38.1" x2="152.4" y2="38.1" width="0.1524" layer="91"/>
<junction x="152.4" y="38.1"/>
<pinref part="U2" gate="A" pin="3,4EN"/>
<wire x1="66.04" y1="76.2" x2="63.5" y2="76.2" width="0.1524" layer="91"/>
<wire x1="63.5" y1="76.2" x2="63.5" y2="48.26" width="0.1524" layer="91"/>
<wire x1="63.5" y1="48.26" x2="152.4" y2="48.26" width="0.1524" layer="91"/>
<junction x="152.4" y="48.26"/>
<pinref part="U2" gate="A" pin="VCC2"/>
<wire x1="101.6" y1="88.9" x2="152.4" y2="88.9" width="0.1524" layer="91"/>
<junction x="152.4" y="88.9"/>
<pinref part="U2" gate="A" pin="VCC1"/>
<wire x1="101.6" y1="91.44" x2="152.4" y2="91.44" width="0.1524" layer="91"/>
<junction x="152.4" y="91.44"/>
<wire x1="66.04" y1="99.06" x2="152.4" y2="99.06" width="0.1524" layer="91"/>
<pinref part="U2" gate="A" pin="1,2EN"/>
<wire x1="66.04" y1="83.82" x2="66.04" y2="99.06" width="0.1524" layer="91"/>
<junction x="152.4" y="99.06"/>
<pinref part="R6" gate="G$1" pin="2"/>
<wire x1="96.52" y1="106.68" x2="152.4" y2="106.68" width="0.1524" layer="91"/>
<junction x="152.4" y="106.68"/>
</segment>
</net>
<net name="N$3" class="0">
<segment>
<pinref part="U$1" gate="G$1" pin="A-"/>
<wire x1="114.3" y1="63.5" x2="104.14" y2="63.5" width="0.1524" layer="91"/>
<wire x1="104.14" y1="63.5" x2="104.14" y2="76.2" width="0.1524" layer="91"/>
<pinref part="U2" gate="A" pin="4Y"/>
<wire x1="104.14" y1="76.2" x2="101.6" y2="76.2" width="0.1524" layer="91"/>
</segment>
</net>
<net name="N$7" class="0">
<segment>
<pinref part="U$1" gate="G$1" pin="A+"/>
<wire x1="114.3" y1="73.66" x2="106.68" y2="73.66" width="0.1524" layer="91"/>
<wire x1="106.68" y1="73.66" x2="106.68" y2="78.74" width="0.1524" layer="91"/>
<pinref part="U2" gate="A" pin="3Y"/>
<wire x1="106.68" y1="78.74" x2="101.6" y2="78.74" width="0.1524" layer="91"/>
</segment>
</net>
<net name="N$8" class="0">
<segment>
<pinref part="U$1" gate="G$1" pin="B-"/>
<wire x1="139.7" y1="63.5" x2="147.32" y2="63.5" width="0.1524" layer="91"/>
<wire x1="147.32" y1="63.5" x2="147.32" y2="86.36" width="0.1524" layer="91"/>
<wire x1="147.32" y1="86.36" x2="106.68" y2="86.36" width="0.1524" layer="91"/>
<wire x1="106.68" y1="86.36" x2="106.68" y2="81.28" width="0.1524" layer="91"/>
<pinref part="U2" gate="A" pin="2Y"/>
<wire x1="106.68" y1="81.28" x2="101.6" y2="81.28" width="0.1524" layer="91"/>
</segment>
</net>
<net name="N$9" class="0">
<segment>
<pinref part="U$1" gate="G$1" pin="B+"/>
<wire x1="139.7" y1="73.66" x2="144.78" y2="73.66" width="0.1524" layer="91"/>
<wire x1="144.78" y1="73.66" x2="144.78" y2="83.82" width="0.1524" layer="91"/>
<pinref part="U2" gate="A" pin="1Y"/>
<wire x1="144.78" y1="83.82" x2="101.6" y2="83.82" width="0.1524" layer="91"/>
</segment>
</net>
</nets>
</sheet>
</sheets>
</schematic>
</drawing>
<compatibility>
<note version="8.2" severity="warning">
Since Version 8.2, EAGLE supports online libraries. The ids
of those online libraries will not be understood (or retained)
with this version.
</note>
<note version="8.3" severity="warning">
Since Version 8.3, EAGLE supports URNs for individual library
assets (packages, symbols, and devices). The URNs of those assets
will not be understood (or retained) with this version.
</note>
<note version="8.3" severity="warning">
Since Version 8.3, EAGLE supports the association of 3D packages
with devices in libraries, schematics, and board files. Those 3D
packages will not be understood (or retained) with this version.
</note>
</compatibility>
</eagle>
